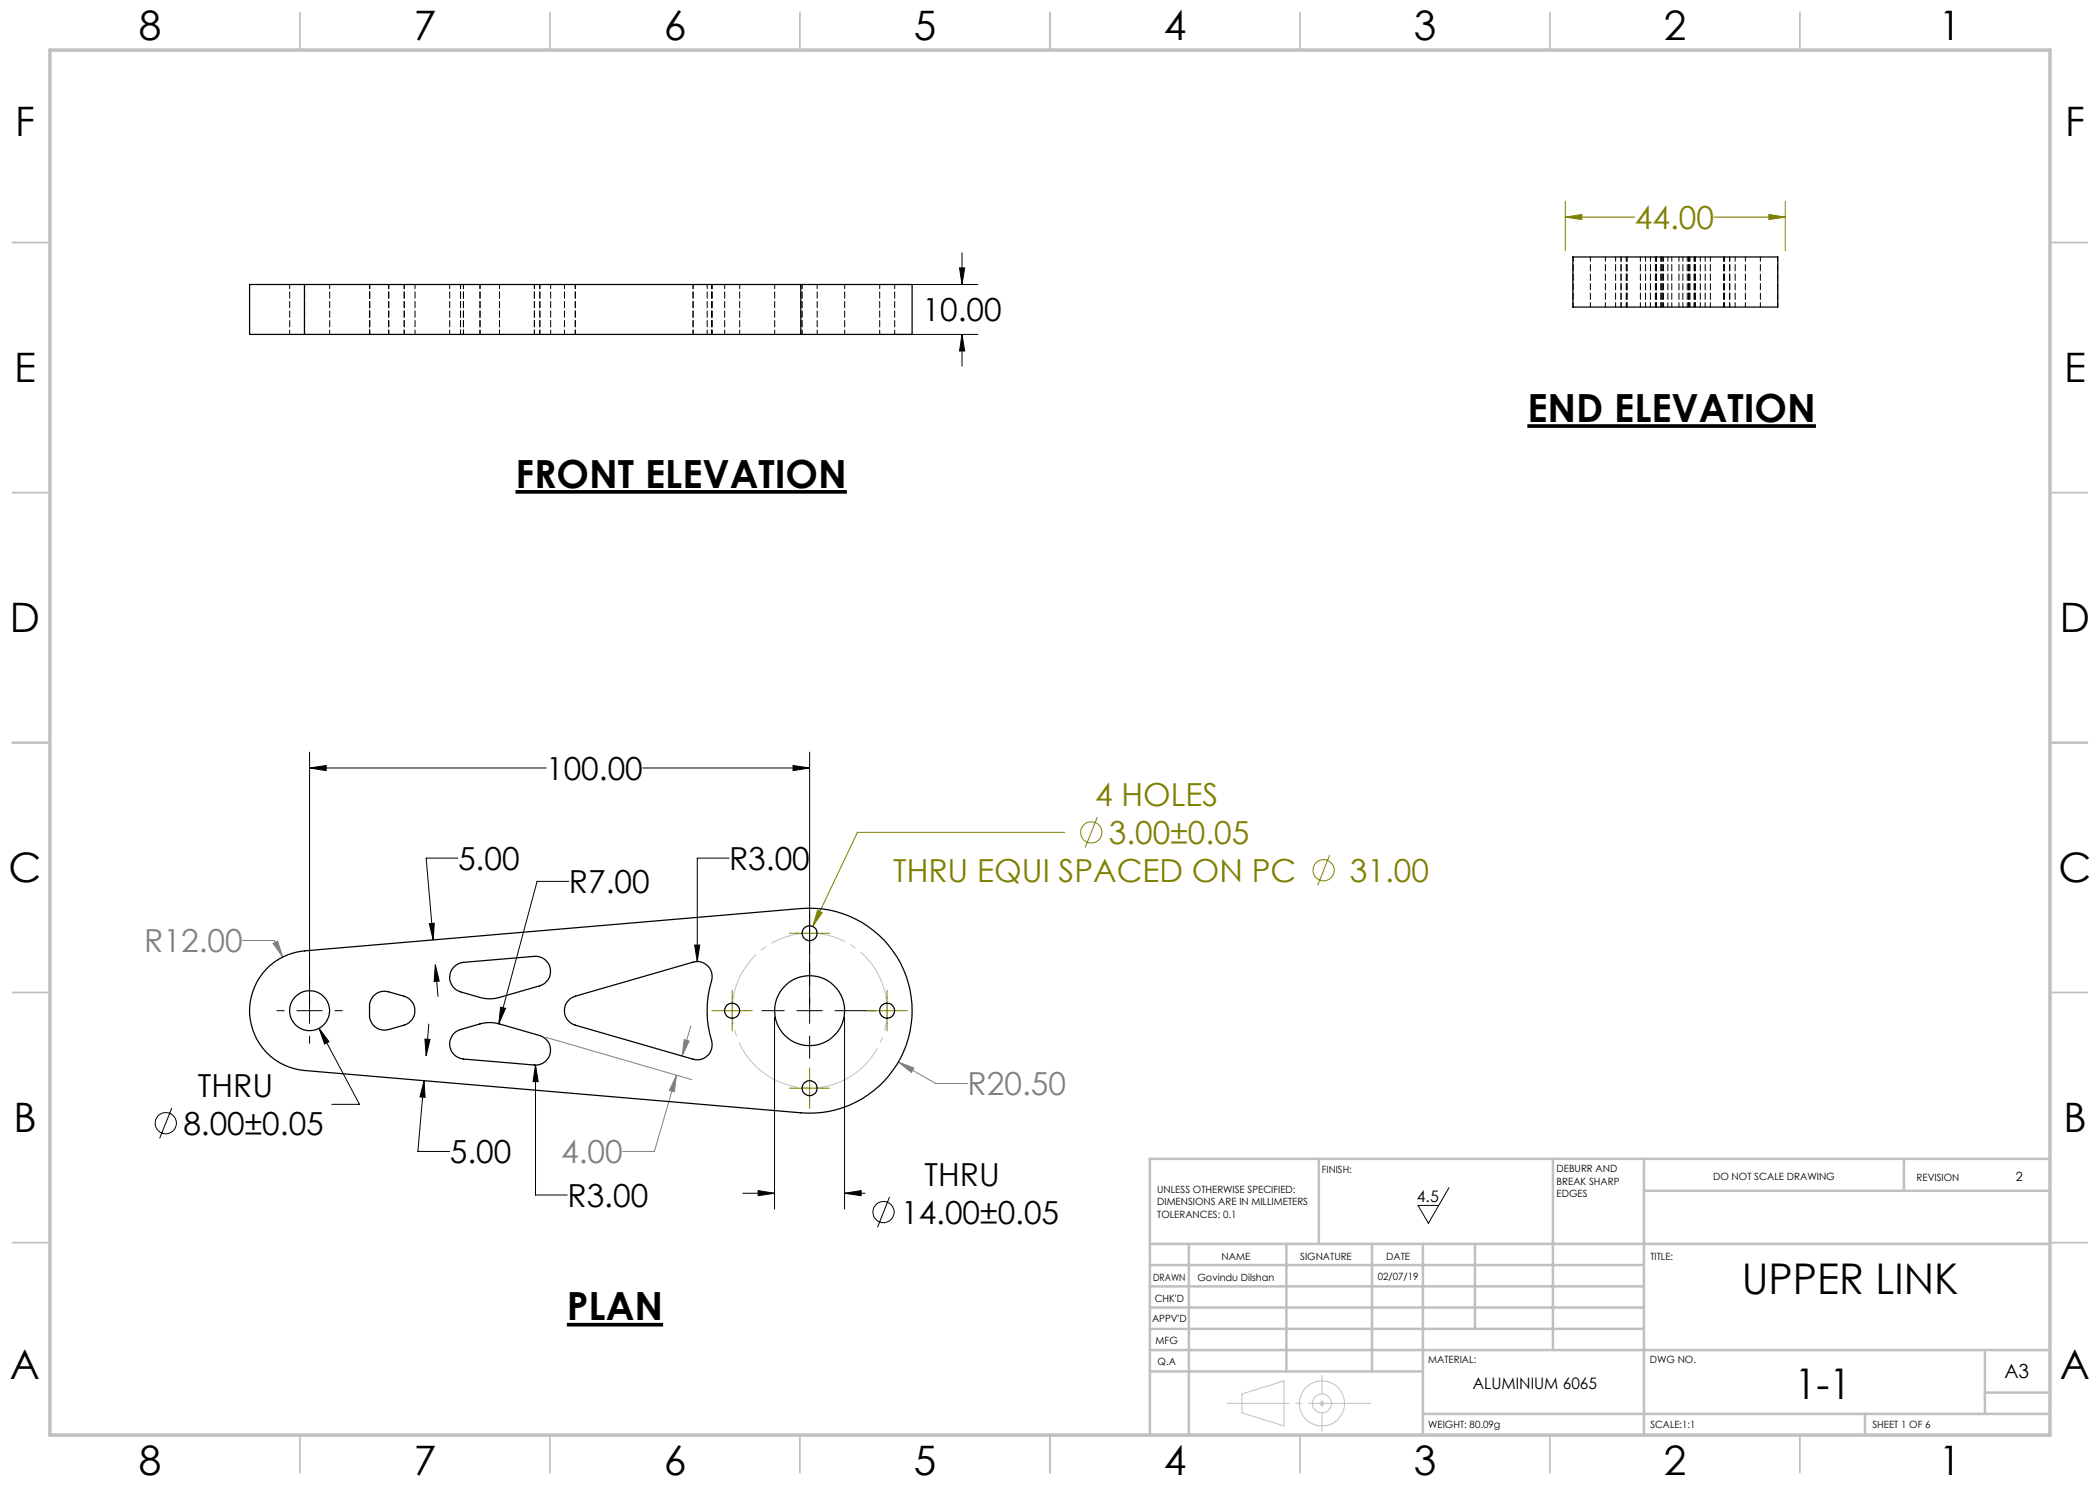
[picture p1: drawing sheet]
<svg xmlns="http://www.w3.org/2000/svg" width="420mm" height="297mm" viewBox="0 0 420 297" stroke-linecap="round" stroke-linejoin="round" font-family="sans-serif">
<g fill="none" stroke="#000" stroke-width=".2">
<path d="M178.7 56.9h16.9M191.9 53.6h1l-.5 3.3zM192.4 50.5v6.4M178.7 66.9h16.9M192.4 66.9l.5 3.3h-1zM192.4 66.9v6.3M61.9 153.6l3.3-.5v1zM61.9 150.4v54.3M61.9 153.6h47.3M128.6 153.6h33.3M158.6 153.1l3.3 .5-3.3 .5zM161.9 150.4v54.3"/>
<path d="M91.6 171.6h-6.4l1.4 16.4M113.8 176.3h-6.4l-7.6 28.4M145.8 171.6h-6.3v20.7M85.9 184.7l1-.1-.3 3.4zM87.1 193l.7 3.2-1 .1zM87.1 193l.5 6.3M138.9 189h1l-.4 3.3zM55.4 202.1h1.4M59.4 202.1h5.1M61.9 207.2v1.5M63.8 205.7l2 2.6-.9 .5zM63.8 205.7l8.1 15.2h-5.5"/>
<path d="M67 202.1h1.5M84.8 216.1l.2 3.4-1-.1zM84.8 216.1l-1.2 14.2h6.3M85 207.8l1 .1-.8 3.2zM85.8 204.8l-.6 6.3M100.1 201.4l1 .3-1.3 3zM107.1 213l.5 3.3h-1zM107.1 213v26h6.4M152.4 202.1h4.4M154.9 203.4v38.4M159.4 202.1h5.1M161.9 207.2v4.5"/>
<path d="M167 202.1h8.2M168.9 203.4v38.4M34.4 221.6l-2.5 6.1M148.6 238.7h6.3M151.6 238.1l3.3 .6-3.3 .4zM168.9 238.7l3.3-.6v1zM168.9 238.7h4.1M177.9 239.4l-2.4 6.1M289.8 237.5l-4.1 7.1-2.1-3.5h4.1"/>
<circle cx="33.2" cy="224.6" r="2.13"/>
<circle cx="176.7" cy="242.4" r="2.11"/>
</g>
<g fill="none" stroke="#808000" stroke-width=".2">
<path d="M313.1 43.4l3.3-.5v1zM313.1 40.2v9.9M313.1 43.4h13.9M342.8 43.4h14.2M353.8 42.9l3.2 .5-3.2 .5zM357 40.2v9.9M213 166.5h-41.5l-8.9 18.8M219.5 163.4l-2.5 6.1M265.9 171l-2.4 6.1M146.4 198.1v8.1M157.9 186.7h8M161.9 182.6v8.1"/>
<path d="M163.5 182.1l.9 .4-1.8 2.8zM177.4 198.1v8.1M142.4 202.1h8.1M157.9 217.6h8M161.9 213.6v8.1M173.4 202.1h8.1"/>
<circle cx="218.3" cy="166.5" r="2.13"/>
<circle cx="264.7" cy="174.1" r="2.11"/>
</g>
<path d="M103.1 98.4h66.3M305.5 85.2h57.7M113.4 264.9h19.2" fill="none" stroke="#000" stroke-width=".73" stroke-linecap="butt"/>
<path d="M176.8 197.6a15.5 15.5 0 0 0-25.9-6.3 15.5 15.5 0 0 0 6.8 25.7 15.5 15.5 0 0 0 19.3-18.3l-.2-1.1" fill="none" stroke="#c0c0c0" stroke-width=".2" stroke-dasharray="15.2 1.3 1.3 1.3" stroke-dashoffset="6.6" stroke-linecap="butt"/>
<g fill="none" stroke="#c0c0c0" stroke-width=".2">
<path d="M248.4 278.8l8.4-2.6v9l-8.4-2.6zM263.9 280.7h1M264.1 280.3l.7 .8M264.4 280.2v1M264.8 280.3l-.7 .8"/>
<circle cx="264.4" cy="280.7" r="4.5"/>
<circle cx="264.4" cy="280.7" r="1.89"/>
</g>
<path d="M48.5 188.1h6.4l1.7 3.3M54.6 188.7l.9-.5 1.1 3.2zM109.2 207.5l29.2 8.4M135.3 215l-4.4 15.3h-6.4M135.3 215l-.4 3.4-1-.3zM136.8 207.9l1 .3-1.4 3zM138.2 205.1l-1.8 6.1M179.7 212.4l7.4 4.3h6.4M179.7 212.4l3.1 1.2-.5 .9z" fill="none" stroke="#808080" stroke-width=".2"/>
<path d="M264.4 275.1v11.2" fill="none" stroke="#c0c0c0" stroke-width=".2" stroke-dasharray="15.2 1.3 1.3 1.3" stroke-dashoffset="11.6"/>
<path d="M274.1 280.7h-28.7" fill="none" stroke="#c0c0c0" stroke-width=".2" stroke-dasharray="15.2 1.3 1.3 1.3" stroke-dashoffset="2.8"/>
<g fill="none" stroke="#c0c0c0" stroke-width=".35">
<path d="M60 2.5v7.5M110 2.5v7.5M160 2.5v7.5M210 2.5v7.5M260 2.5v7.5M310 2.5v7.5M360 2.5v7.5M2.5 48.5h7.5M410 48.5h7.5M2.5 98.5h7.5M410 98.5h7.5M2.5 148.5h7.5"/>
<path d="M410 148.5h7.5M2.5 198.5h7.5M410 198.5h7.5M2.5 248.5h7.5M410 248.5h7.5M60 287v7.5M110 287v7.5M160 287v7.5M210 287v7.5M260 287v7.5M310 287v7.5M360 287v7.5"/>
</g>
<g fill="none" stroke="#c0c0c0" stroke-width=".5">
<path d="M263.8 231.8v17M310.6 231.8v38.2M328.8 231.8v55.2M328.8 238.2h81.2M380.8 231.8v6.4M410 231.8h-180v55.2M230 248.8h180M230 257.3h98.8M230 253h98.8M237.8 248.8v38.2M257.3 248.8v25.5M274.4 248.8v25.5"/>
<path d="M284.6 248.8v38.2M295 248.8v17M230 265.8h98.8M230 261.5h98.8M230 274.3h54.6M230 270h180M397 270v12.8M397 278.5h13M284.6 282.8h125.4M373 282.8v4.2"/>
</g>
<path d="M10 10h400v277h-400z" fill="none" stroke="#c0c0c0" stroke-width=".7"/>
<path d="M61.9 153.6l3.3-.5v1zM158.6 153.1l3.3 .5-3.3 .5zM63.8 205.7l1.1 3.1 .9-.5zM151.6 238.1l3.3 .6-3.3 .4zM168.9 238.7l3.3-.6v1zM85.9 184.7l1-.1-.3 3.4zM87.1 193l.7 3.2-1 .1zM85 207.8l1 .1-.8 3.2zM84.8 216.1l.2 3.4-1-.1zM100.1 201.4l-.3 3.3 1.3-3zM138.9 189l.6 3.3 .4-3.3zM107.1 213l-.5 3.3h1zM192.4 66.9l.5 3.3h-1zM191.9 53.6h1l-.5 3.3z" fill="#000"/>
<path d="M163.5 182.1l-.9 3.2 1.8-2.8zM313.1 43.4l3.3-.5v1zM353.8 42.9l3.2 .5-3.2 .5z" fill="#808000"/>
<path d="M136.8 207.9l1 .3-1.4 3zM135.3 215l-.4 3.4-1-.3zM179.7 212.4l2.6 2.1 .5-.9zM54.6 188.7l2 2.7-1.1-3.2z" fill="#808080"/>
<g fill="none" stroke="#000" stroke-width=".25">
<path d="M60.9 56.9h-11v10h11M60.9 56.9v10M60.9 56.9h99.3M160.2 56.9h22.2v10h-22.2M160.2 56.9v10M314.6 51.4h41v10h-41zM60.9 66.9h99.3M53.3 193.8a12.1 12.1 0 0 1 7.6-3.6l99.3-8.5a20.5 20.5 0 0 1 22.2 20.4 20.5 20.5 0 0 1-22.2 20.5l-99.3-8.5a12 12 0 0 1-10.2-7.7 12 12 0 0 1 2.6-12.6zM74.6 199.3a2.97 2.97 0 0 1 3.1-.9l3.1 .8a3 3 0 0 1 2.2 2.9 3 3 0 0 1-2.2 2.9l-3.1 .9a3.2 3.2 0 0 1-3.8-3.8 4.7 4.7 0 0 1 .7-2.8zM90.7 193.5a3.1 3.1 0 0 1 2-1l14.2-1.2a3 3 0 0 1 3.2 2.4 3 3 0 0 1-2.1 3.5l-8.1 2.3a6.8 6.8 0 0 1-3.9 0l-3.9-1.1a3 3 0 0 1-1.4-4.9zM114.1 199.7l.9-.5 23.6-6.8a3 3 0 0 1 3.7 3.8 21.2 21.2 0 0 0 .1 12.4 3 3 0 0 1-3.8 3.2l-23.6-6.8a3 3 0 0 1-2.1-2.3 3 3 0 0 1 1.2-3zM91.1 206.4l1-.5 3.9-1.1a6.8 6.8 0 0 1 3.9 0l8.1 2.3a3 3 0 0 1 2.1 3.5 3 3 0 0 1-3.2 2.4l-14.2-1.2a3 3 0 0 1-2.7-2.2 3 3 0 0 1 1.1-3.2z"/>
<circle cx="161.9" cy="186.6" r="1.51"/>
<circle cx="61.9" cy="202.1" r="4"/>
<circle cx="146.4" cy="202.2" r="1.5"/>
<circle cx="161.9" cy="202.1" r="7"/>
<circle cx="161.9" cy="217.6" r="1.51"/>
<circle cx="177.4" cy="202.1" r="1.51"/>
</g>
<g fill="none" stroke="#000" stroke-width=".2" stroke-dasharray="1.3 .6" stroke-dashoffset=".4">
<path d="M57.9 56.9v10M60.9 56.9v10M73.9 56.9v10M77.7 56.9v10M80.8 56.9v10M89.9 56.9v10M92.1 56.9v10M92.7 56.9v10M96 56.9v10M99.9 56.9v10M106.9 56.9v10M108 56.9v10"/>
<path d="M112.9 56.9v10M115.1 56.9v10M138.6 56.9v10M141.4 56.9v10M142.3 56.9v10M144.9 56.9v10M154.9 56.9v10M160.2 56.9v10M160.4 56.9v10M175.9 56.9v10M314.6 51.4v10M318.1 51.4v10"/>
<path d="M323.1 51.4v10M324.2 51.4v10M325.2 51.4v10M325.4 51.4v10M328.1 51.4v10M329.1 51.4v10M330.1 51.4v10M331.1 51.4v10M331.2 51.4v10M331.3 51.4v10M332.2 51.4v10M332.4 51.4v10"/>
<path d="M333.6 51.4v10M334.4 51.4v10M335.8 51.4v10M337.4 51.4v10M337.7 51.4v10M338 51.4v10M338.9 51.4v10M340.1 51.4v10M341 51.4v10M344.7 51.4v10M344.8 51.4v10M345.9 51.4v10"/>
<path d="M347 51.4v10M349.1 51.4v10M355.5 51.4v10M65.9 66.9v-10M73.9 66.9v-10M83 66.9v-10M110.1 66.9v-10M142.5 66.9v-10M147.9 66.9v-10M163.4 66.9v-10M168.9 66.9v-10M178.9 66.9v-10"/>
<path d="M321.1 61.4v-10M332.7 61.4v-10M336.6 61.4v-10M339 61.4v-10M339.1 61.4v-10M342.1 61.4v-10M344.9 61.4v-10M345.9 61.4v-10M352.1 61.4v-10"/>
</g>
<g font-size="8.5">
<text x="348.3" y="258.8">UPPER LINK</text>
<text x="358.9" y="279.7">1-1</text>
</g>
<g font-size="8.1">
<text x="27.8" y="8">8</text>
<text x="82.8" y="8">7</text>
<text x="132.8" y="8">6</text>
<text x="182.8" y="8">5</text>
<text x="232.8" y="8">4</text>
<text x="282.8" y="8">3</text>
<text x="332.8" y="8">2</text>
<text x="387.8" y="8">1</text>
<text x="3" y="27.2">F</text>
<text x="413" y="27.2">F</text>
<text x="2.8" y="76.5">E</text>
<text x="412.8" y="76.5">E</text>
<text x="2" y="126.5">D</text>
<text x="412" y="126.5">D</text>
<text x="1.7" y="176.5">C</text>
<text x="411.7" y="176.5">C</text>
<text x="2.7" y="226.5">B</text>
<text x="412.7" y="226.5">B</text>
<text x="2" y="275.7">A</text>
<text x="412" y="275.7">A</text>
<text x="27.8" y="295">8</text>
<text x="82.8" y="295">7</text>
<text x="132.8" y="295">6</text>
<text x="182.8" y="295">5</text>
<text x="232.8" y="295">4</text>
<text x="282.8" y="295">3</text>
<text x="332.8" y="295">2</text>
<text x="387.8" y="295">1</text>
</g>
<g font-size="7.8">
<text x="305.5" y="84.4">END ELEVATION</text>
<text x="103.1" y="97.5">FRONT ELEVATION</text>
<text x="113.4" y="264.1">PLAN</text>
</g>
<g font-size="6.3" fill="#808000">
<text x="327" y="45.8">44.00</text>
<text x="219" y="161.3">4 HOLES</text>
<text x="221.8" y="168.9">3.00±0.05</text>
<text x="178.6" y="176.4">THRU EQUI SPACED ON PC</text>
<text x="270" y="176.4">31.00</text>
</g>
<g font-size="6.3">
<text x="184.5" y="64.2">10.00</text>
<text x="109.2" y="156">100.00</text>
<text x="91.6" y="174">5.00</text>
<text x="113.8" y="178.7">R7.00</text>
<text x="145.8" y="174">R3.00</text>
<text x="39.6" y="219.5">THRU</text>
<text x="36.7" y="227">8.00±0.05</text>
<text x="90" y="232.7">5.00</text>
<text x="184.9" y="237.2">THRU</text>
<text x="113.5" y="241.4">R3.00</text>
<text x="180.2" y="244.8">14.00±0.05</text>
</g>
<g font-size="6.3" fill="#808080">
<text x="28.9" y="190.5">R12.00</text>
<text x="193.5" y="219.1">R20.50</text>
<text x="112.2" y="232.7">4.00</text>
</g>
<text font-size="3.9" x="400.9" y="275.5">A3</text>
<g font-size="3.2">
<text x="283.4" y="240.4">4.5</text>
<text x="294.5" y="277.9">ALUMINIUM 6065</text>
</g>
<text font-size="2.5" x="403.2" y="236.1">2</text>
<g font-size="2">
<text x="231.4" y="238.6">UNLESS OTHERWISE SPECIFIED:</text>
<text x="264.4" y="234.6">FINISH:</text>
<text x="311.3" y="234.5">DEBURR AND</text>
<text x="311.3" y="237">BREAK SHARP</text>
<text x="311.3" y="239.5">EDGES</text>
<text x="342.6" y="236">DO NOT SCALE DRAWING</text>
<text x="383.3" y="236.2">REVISION</text>
<text x="231.4" y="241.1">DIMENSIONS ARE IN MILLIMETERS</text>
<text x="231.4" y="243.6">TOLERANCES: 0.1</text>
<text x="244.3" y="252">NAME</text>
<text x="260" y="251.9">SIGNATURE</text>
<text x="277.2" y="251.9">DATE</text>
<text x="330.1" y="251.9">TITLE:</text>
<text x="230.6" y="256.1">DRAWN</text>
<text x="239.5" y="256.1">Govindu Dilshan</text>
<text x="275.6" y="255.9">02/07/19</text>
<text x="230.9" y="260.3">CHK'D</text>
<text x="230.4" y="264.4">APPV'D</text>
<text x="231.1" y="268.8">MFG</text>
<text x="231.5" y="273">Q.A</text>
<text x="285.6" y="272.5">MATERIAL:</text>
<text x="330" y="272.5">DWG NO.</text>
<text x="285.6" y="285.5">WEIGHT: 80.09g</text>
<text x="330.1" y="285.6">SCALE:1:1</text>
<text x="374.5" y="285.6">SHEET 1 OF 6</text>
</g>
</svg>
